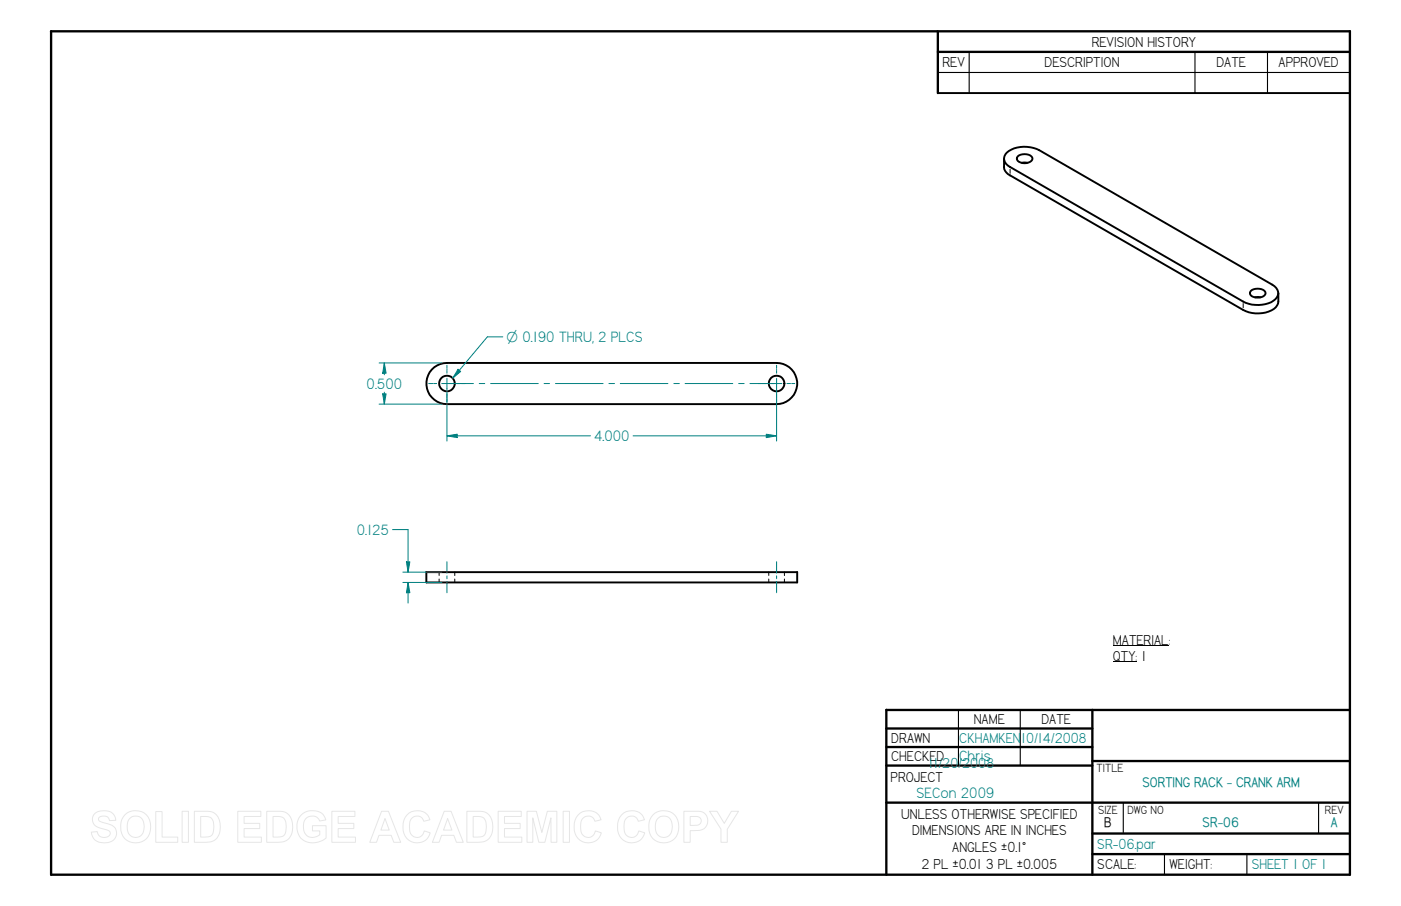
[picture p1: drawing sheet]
<svg xmlns="http://www.w3.org/2000/svg" width="432mm" height="279mm" viewBox="0 0 432 279" stroke-linecap="round" stroke-linejoin="round" font-family="sans-serif">
<g fill="none" stroke="#000" stroke-width=".72">
<path d="M15.7 9.7l400.4-.1v260.1h-400.4zM289.1 9.7v19M289.1 16h127M273.2 218.9v50.8M273.2 218.9h142.9M336.7 218.9v50.8M273.2 224.7h63.5M273.2 230.4h63.5M273.2 236.1h63.5M336.7 234.7h79.4M273.2 247.5h142.9M336.7 257h79.4"/>
<path d="M336.7 263.4h79.4"/>
</g>
<path d="M298.7 16v12.7M368.3 16v12.7M390.7 16v12.7M289.1 22.4h127M295.4 218.9v17.2M314.5 218.9v17.2M346.2 247.6v9.4M406.4 247.6v9.4M358.9 263.4v6.3M384.3 263.4v6.3" fill="none" stroke="#000" stroke-width=".34"/>
<g fill="none" stroke="#000" stroke-width=".59">
<path d="M289.1 28.7h127M309.5 48.9v2.6a2.93 2.93 0 0 0 1.8 2.6l71.9 41.5a9.5 9.5 0 0 0 10-.8 4.5 4.5 0 0 0 .8-4.4M311.3 51.5l71.9 41.5a9.5 9.5 0 0 0 9.9-.7 2.66 2.66 0 0 0-1-4.5l-71.8-41.5a9 9 0 0 0-10.4 1.3 2.65 2.65 0 0 0 1.4 3.9M313.7 48.2a3.4 3.4 0 0 1 4.4 .4 1.56 1.56 0 0 1-1.7 1.7h-1.2a1.4 1.4 0 0 1-1.4-.6 1.4 1.4 0 0 1-.1-1.5zM314.9 50.2h1.8M385.5 89.7a3.4 3.4 0 0 1 4.5 .3 1.51 1.51 0 0 1-1.8 1.7h-1.2a1.37 1.37 0 0 1-1.4-.5 1.37 1.37 0 0 1-.1-1.5zM386.8 91.7h1.7M137.7 124.6h101.7a6.4 6.4 0 0 0 6.3-6.3 6.4 6.4 0 0 0-6.3-6.4h-101.6a6.4 6.4 0 0 0-6.4 6.4 6.4 6.4 0 0 0 6.4 6.3M245.7 176.4v3.2h-114.3v-3.2h114.3"/>
<circle cx="137.8" cy="118.3" r="2.41"/>
<circle cx="239.4" cy="118.3" r="2.41"/>
</g>
<path d="M311.3 52.2v1.3M383.2 93.6v1.3M135.3 176.4v1.1M135.3 178.6v1M140.2 176.4v1.1M140.2 178.6v1M236.9 176.4v1.1M236.9 178.6v1M241.8 176.4v1.1M241.8 178.6v1" fill="none" stroke="#000" stroke-width=".31"/>
<path d="M117.9 121.5h1.1l-.6 3.1z" fill="none" stroke="#008080" stroke-width=".31"/>
<path d="M117.9 121.5h1.1l-.6 3.1z" fill="#008080"/>
<path d="M118.4 111.9l.6 3.2h-1.1z" fill="none" stroke="#008080" stroke-width=".31"/>
<path d="M118.4 111.9l.6 3.2h-1.1z" fill="#008080"/>
<path d="M116.8 111.9h19.4M118.4 111.9v3.7M150.2 103.8l-10.7 12.8M116.8 124.6h19.4M118.4 120.9v3.7" fill="none" stroke="#008080" stroke-width=".31"/>
<path d="M141.2 113.9l.8 .7-2.5 2z" fill="#008080"/>
<path d="M141.2 113.9l.8 .7-2.5 2zM150.2 103.9h4.8M125.3 173.3h1l-.5 3.1z" fill="none" stroke="#008080" stroke-width=".31"/>
<path d="M125.3 173.3h1l-.5 3.1z" fill="#008080"/>
<path d="M125.8 179.6l.5 3.2h-1z" fill="none" stroke="#008080" stroke-width=".31"/>
<path d="M125.8 179.6l.5 3.2h-1z" fill="#008080"/>
<path d="M137.8 134.4l3.1-.5v1.1zM121 163.3h4.8v13.1M124.2 176.4h12M124.2 179.6h12M125.8 179.6v6.4" fill="none" stroke="#008080" stroke-width=".31"/>
<path d="M137.8 134.4l3.1-.5v1.1z" fill="#008080"/>
<path d="M236.2 133.9l3.2 .5-3.2 .6z" fill="none" stroke="#008080" stroke-width=".31"/>
<path d="M236.2 133.9l3.2 .5-3.2 .6z" fill="#008080"/>
<g fill="none" stroke="#008080" stroke-width=".31">
<path d="M132.1 118.3h1M133.3 118.3h.2M133.7 118.3h.9M136.1 118.3h9.8M137.8 112.6v1M137.8 113.8v.2M137.8 114.2v.9M137.8 116.7v19.3M147.7 118.3h1.7M151.2 118.3h14.7M167.7 118.3h1.7M171.2 118.3h14.7"/>
<path d="M187.7 118.3h1.7M191.2 118.3h14.7M207.7 118.3h1.7M211.2 118.3h14.6M227.7 118.3h1.7M231.1 118.3h9.9M239.4 112.6v1M239.4 113.8v.2M239.4 114.2v.9M239.4 116.7v19.3M242.5 118.3h.9M243.6 118.3h.2"/>
<path d="M244.1 118.3h.8M137.8 134.4h44.2M195.1 134.4h44.3M137.8 173.2v3.5M137.8 177.6v.9M137.8 179.3v3.5M239.4 173.2v3.5M239.4 177.6v.9M239.4 179.3v3.5"/>
</g>
<path d="M343 199h11.9M355.7 199h4.5M343 204.1h7.5" fill="none" stroke="#000" stroke-width=".31"/>
<path d="M354.9 199h.8z" fill="#000"/>
<g fill="none" stroke="#e6e6e6" stroke-width=".31">
<path d="M29.1 251a4.6 4.6 0 0 1 6 .2l.6 1.8-2 .1a1.81 1.81 0 0 0-1.5-1.5 1.81 1.81 0 0 0-1.8 1 2 2 0 0 0 2 1.2 3.6 3.6 0 0 1 3.5 2.7 3.1 3.1 0 0 1-3.8 3.4 3.4 3.4 0 0 1-3.9-3.3l1.8-.1a2.1 2.1 0 0 0 1.8 1.8 2.1 2.1 0 0 0 2.2-1.3 1.81 1.81 0 0 0-1.9-1.3 3.5 3.5 0 0 1-3.6-3l.2-1.1zM38.5 251.2a4.8 4.8 0 0 1 5.8-.5 4.8 4.8 0 0 1 2.1 5.4 4.7 4.7 0 0 1-5.5 3.8 4.7 4.7 0 0 1-3.7-5.6l.4-1.7zM39.9 252.5a2.56 2.56 0 0 1 2.8-.7 2.56 2.56 0 0 1 1.7 2.4 3.1 3.1 0 0 1-2 4 2.71 2.71 0 0 1-3.2-3.3 3.5 3.5 0 0 1 .7-2.4zM48 250.3h2v7.8h4.8v1.7h-6.8zM56.1 250.2h2v9.6h-2zM59.9 250.2h4.1a3.8 3.8 0 0 1 3.9 4.2 4.4 4.4 0 0 1-3 5.2l-5 .2zM61.8 251.8h1.9a2.51 2.51 0 0 1 2.2 3.2 3.2 3.2 0 0 1-1 2.9l-3.1 .2zM73.3 250.2h7.1v1.6h-5.2v2.1h4.9v1.6h-4.9v2.6h5.4v1.7h-7.3zM82.2 250.2h4.1a3.8 3.8 0 0 1 3.9 4.2 4.4 4.4 0 0 1-3 5.2l-5 .2zM84.2 251.8h1.8a2.51 2.51 0 0 1 2.2 3.2 3.2 3.2 0 0 1-1 2.9l-3 .2zM92.9 251.2a5.1 5.1 0 0 1 6.7 0l.8 1.7-1.9 .3a2.65 2.65 0 0 0-3.2-1.4 2.65 2.65 0 0 0-1.8 3 2.95 2.95 0 0 0 1.6 3.2 2.95 2.95 0 0 0 3.5-.6v-1.2h-2.3v-1.6h4.2v3.8a5.8 5.8 0 0 1-8.1-.4 5.5 5.5 0 0 1 .5-6.8zM102.3 250.2h7.1v1.6h-5.2v2.1h4.9v1.6h-4.9v2.6h5.4v1.7h-7.3z"/>
<path d="M117.6 250.2h2.1l3.8 9.6h-2.1l-.8-2.2h-3.8l-.8 2.2h-2zM118.7 252.4l1.3 3.6h-2.6zM125.4 251.3a4.1 4.1 0 0 1 7.1 1.5l-1.9 .5a2.22 2.22 0 0 0-2.6-1.6 2.22 2.22 0 0 0-1.8 2.4v.8a2.6 2.6 0 0 0 2.7 3.3l1.3-.7 .6-1.3 1.8 .6a4.3 4.3 0 0 1-5 3 4.3 4.3 0 0 1-3.4-4.7 5 5 0 0 1 1.2-3.8zM136.9 250.2h2.1l3.8 9.6h-2.1l-.8-2.2h-3.8l-.8 2.2h-2zM138 252.4l1.3 3.6h-2.6zM143.9 250.2h4.1a3.8 3.8 0 0 1 3.8 4.2 4.4 4.4 0 0 1-3 5.2l-4.9 .2zM145.8 251.8h1.9a2.51 2.51 0 0 1 2.2 3.2 3.2 3.2 0 0 1-1.1 2.9l-3 .2zM153.5 250.2h7.2v1.6h-5.2v2.1h4.8v1.6h-4.8v2.6h5.3v1.7h-7.3zM162.4 250.2h2.9l1.7 6.5 1.7-6.5h2.9v9.6h-1.8v-7.6l-1.9 7.6h-1.8l-1.9-7.6v7.6h-1.8zM173.6 250.2h1.9v9.6h-1.9zM178.2 251.3a4.1 4.1 0 0 1 7.1 1.5l-2 .5a2.22 2.22 0 0 0-2.5-1.6 2.22 2.22 0 0 0-1.8 2.4l-.1 .8a2.6 2.6 0 0 0 2.8 3.3l1.3-.7 .5-1.3 1.8 .6a4.3 4.3 0 0 1-5 3 4.3 4.3 0 0 1-3.3-4.7 5 5 0 0 1 1.2-3.8zM191.6 251.3a4.1 4.1 0 0 1 7 1.5l-1.9 .5a2.22 2.22 0 0 0-2.5-1.6 2.22 2.22 0 0 0-1.8 2.4l-.1 .8a2.6 2.6 0 0 0 2.8 3.3l1.2-.7 .6-1.3 1.8 .6a4.3 4.3 0 0 1-5 3 4.3 4.3 0 0 1-3.4-4.7 5 5 0 0 1 1.3-3.8z"/>
<path d="M201.3 251.2a4.8 4.8 0 0 1 5.7-.5 4.8 4.8 0 0 1 2.1 5.4 4.7 4.7 0 0 1-5.5 3.8 4.7 4.7 0 0 1-3.6-5.6l.4-1.7zM202.7 252.5a2.56 2.56 0 0 1 2.8-.7 2.56 2.56 0 0 1 1.6 2.4 3.1 3.1 0 0 1-2 4 2.71 2.71 0 0 1-3.1-3.3 3.5 3.5 0 0 1 .7-2.4zM210.8 250.2h4.5a2.99 2.99 0 0 1 2.8 3.4 2.99 2.99 0 0 1-3.5 2.5l-1.9 .1v3.6h-1.9zM212.7 251.8h2.1a1.39 1.39 0 0 1 1.3 1.7 1.39 1.39 0 0 1-1.8 1l-1.6 .1zM218.7 250.2h2.3l2.2 3.7 2.2-3.7h2.2l-3.4 5.5v4.1h-2v-4.1z"/>
</g>
<g font-size="5.2" fill="#008080">
<text x="113" y="119.8">0.500</text>
<text x="183.1" y="136">4.000</text>
<text x="109.9" y="164.9">0.125</text>
<text x="295.7" y="234.7">Chris</text>
<text x="282.5" y="246.1">SECon 2009</text>
</g>
<g font-size="5">
<text x="336.5" y="14.4">REVISION HISTORY</text>
<text x="290.4" y="20.7">REV</text>
<text x="321.9" y="20.7">DESCRIPTION</text>
<text x="374.9" y="20.7">DATE</text>
<text x="394.1" y="20.7">APPROVED</text>
<text x="343" y="198.8">MATERIAL:</text>
<text x="343" y="203.9">QTY: 1</text>
<text x="300.1" y="223.4">NAME</text>
<text x="321" y="223.4">DATE</text>
<text x="274.7" y="229.1">DRAWN</text>
<text x="274.7" y="234.8">CHECKED</text>
<text x="274.5" y="241.2">PROJECT</text>
<text x="277.7" y="252.6">UNLESS OTHERWISE SPECIFIED</text>
<text x="281.1" y="257.6">DIMENSIONS ARE IN INCHES</text>
<text x="293.5" y="262.8">ANGLES ±0.1°</text>
<text x="284" y="267.8">2 PL ±0.01 3 PL ±0.005</text>
<text x="338.2" y="268.1">SCALE:</text>
<text x="360.4" y="268.1">WEIGHT:</text>
</g>
<g font-size="5" fill="#008080">
<text x="295.7" y="229">CKHAMKEN</text>
<text x="314.7" y="229.1">10/14/2008</text>
<text x="286.2" y="236.8">11/20/2008</text>
<text x="338.2" y="261.7">SR-06.par</text>
<text x="385.8" y="268.1">SHEET 1 OF 1</text>
</g>
<text font-size="4.9" fill="#008080" x="156.1" y="105.5">O 0.190 THRU, 2 PLCS</text>
<g font-size="4.8" fill="#008080">
<text x="352.1" y="242.7">SORTING RACK - CRANK ARM</text>
<text x="370.7" y="255.1">SR-06</text>
<text x="410.2" y="255.1">A</text>
</g>
<text font-size="4.8" x="340.3" y="255.1">B</text>
<g font-size="4.1">
<text x="337.9" y="238.1">TITLE</text>
<text x="338.4" y="251">SIZE</text>
<text x="347.5" y="251">DWG NO</text>
<text x="408.3" y="251">REV</text>
</g>
</svg>
